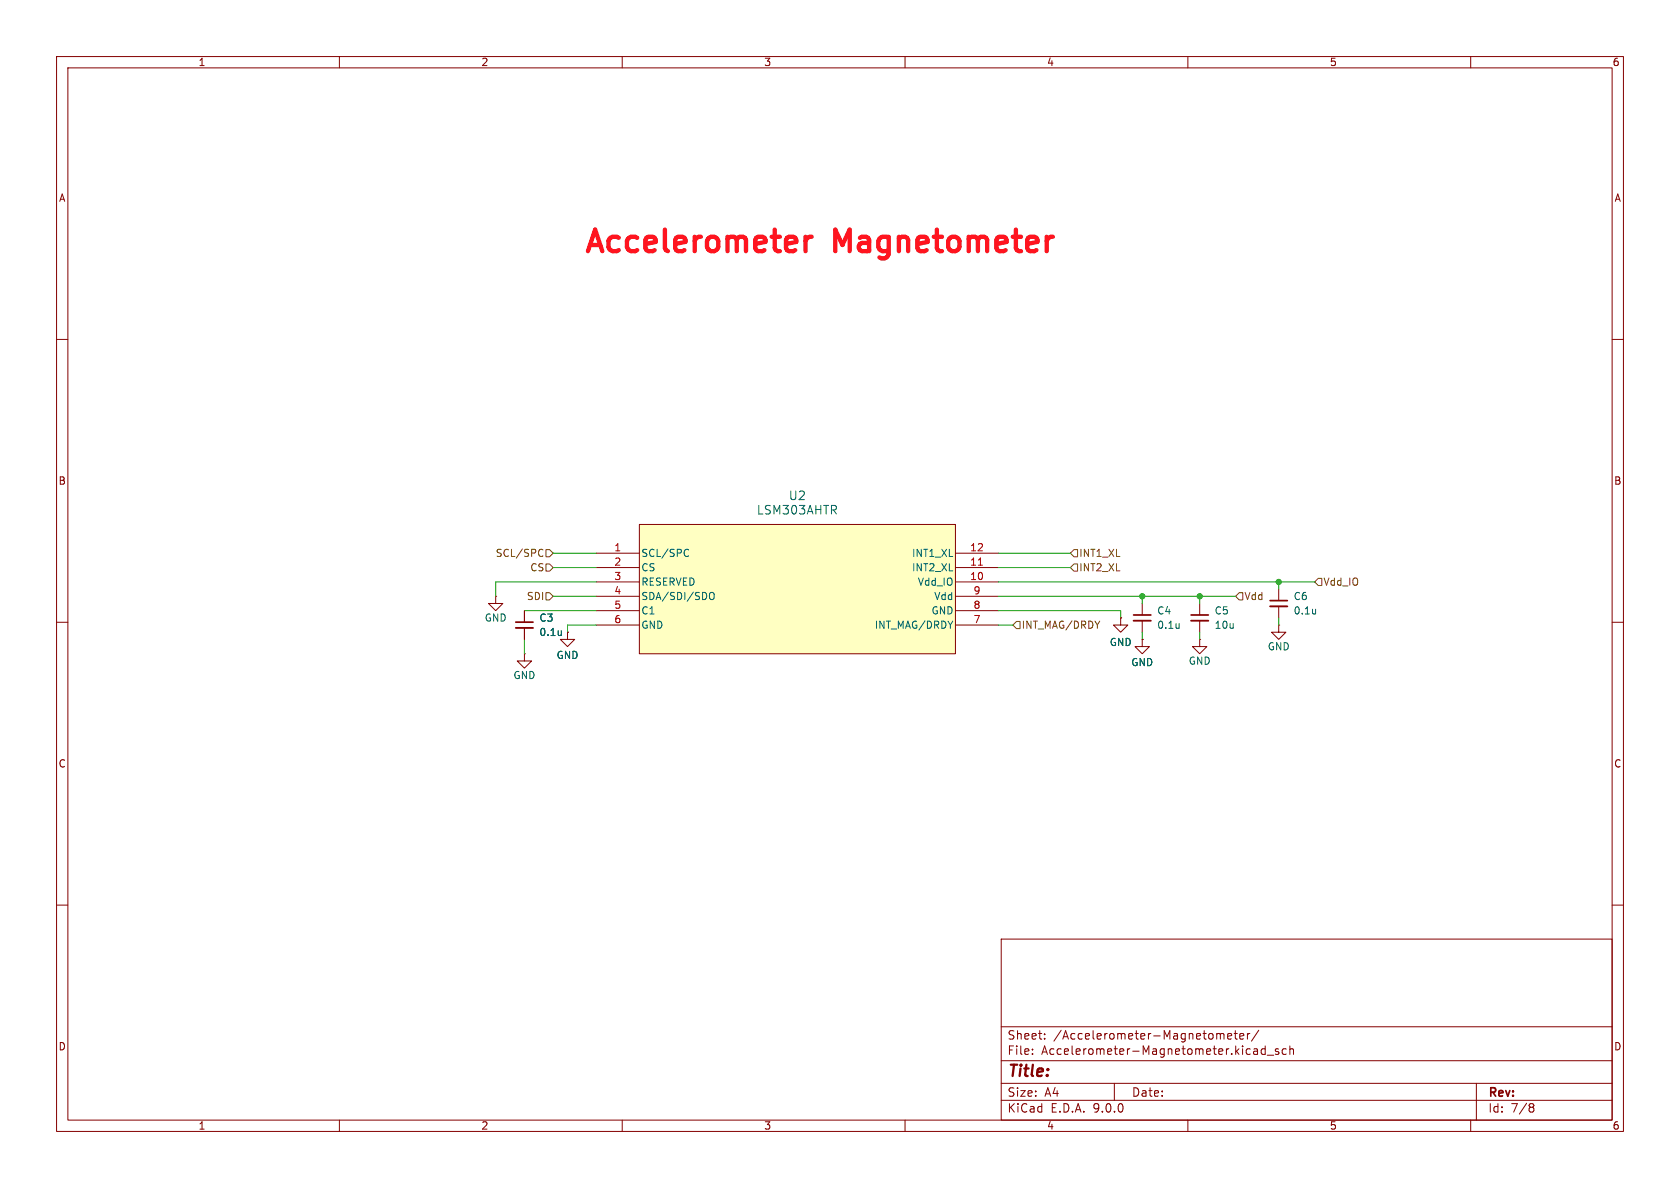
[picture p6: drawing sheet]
(kicad_sch
 (version 20250114)
 (generator "eeschema")
 (generator_version "9.0")
 (paper "A4")
 (lib_symbols
  (symbol "Device:C_Small"
   (pin_numbers (hide yes))
   (pin_names
    (offset 0.254) (hide yes)) (exclude_from_sim no) (in_bom yes) (on_board yes)
   (property "Reference" "C" (at 0.254 1.778 0) (effects (font (size 1.27 1.27)) (justify left)))
   (property "Value" "C_Small" (at 0.254 -2.032 0) (effects (font (size 1.27 1.27)) (justify left)))
   (property "Footprint" "" (at 0 0 0) (effects (font (size 1.27 1.27)) (hide yes)))
   (property "Datasheet" "~" (at 0 0 0) (effects (font (size 1.27 1.27)) (hide yes)))
   (property "Description" "Unpolarized capacitor, small symbol" (at 0 0 0) (effects (font (size 1.27 1.27)) (hide yes)))
   (symbol "C_Small_0_1"
    (polyline (pts (xy -1.524 0.508) (xy 1.524 0.508)) (stroke (width 0.3048) (type default)) (fill (type none)))
    (polyline (pts (xy -1.524 -0.508) (xy 1.524 -0.508)) (stroke (width 0.3302) (type default)) (fill (type none))))
   (symbol "C_Small_1_1"
    (pin passive line (at 0 2.54 270) (length 2.032) (name "~" (effects (font (size 1.27 1.27)))) (number "1" (effects (font (size 1.27 1.27)))))
    (pin passive line (at 0 -2.54 90) (length 2.032) (name "~" (effects (font (size 1.27 1.27)))) (number "2" (effects (font (size 1.27 1.27))))))
   (embedded_fonts no))
  (symbol "My_Libraries:LSM303AHTR"
   (pin_names
    (offset 0.254)) (exclude_from_sim no) (in_bom yes) (on_board yes)
   (property "Reference" "U2" (at 35.56 10.16 0) (effects (font (size 1.524 1.524))))
   (property "Value" "LSM303AHTR" (at 35.56 7.62 0) (effects (font (size 1.524 1.524))))
   (property "Footprint" "My_Libraries:LSM303AHTR" (at 0 0 0) (effects (font (size 1.27 1.27)
    (italic yes)) (hide yes)))
   (property "Datasheet" "LSM303AHTR" (at 0 0 0) (effects (font (size 1.27 1.27)
    (italic yes)) (hide yes)))
   (property "Description" "" (at 0 0 0) (effects (font (size 1.27 1.27)) (hide yes)))
   (symbol "LSM303AHTR_0_1"
    (pin unspecified line (at 0 0 0) (length 7.62) (name "SCL/SPC" (effects (font (size 1.27 1.27)))) (number "1" (effects (font (size 1.27 1.27)))))
    (pin unspecified line (at 0 -2.54 0) (length 7.62) (name "CS" (effects (font (size 1.27 1.27)))) (number "2" (effects (font (size 1.27 1.27)))))
    (pin unspecified line (at 0 -5.08 0) (length 7.62) (name "RESERVED" (effects (font (size 1.27 1.27)))) (number "3" (effects (font (size 1.27 1.27)))))
    (pin unspecified line (at 0 -7.62 0) (length 7.62) (name "SDA/SDI/SDO" (effects (font (size 1.27 1.27)))) (number "4" (effects (font (size 1.27 1.27)))))
    (pin unspecified line (at 0 -10.16 0) (length 7.62) (name "C1" (effects (font (size 1.27 1.27)))) (number "5" (effects (font (size 1.27 1.27)))))
    (pin input line (at 71.12 0 180) (length 7.62) (name "INT1_XL" (effects (font (size 1.27 1.27)))) (number "12" (effects (font (size 1.27 1.27)))))
    (pin input line (at 71.12 -2.54 180) (length 7.62) (name "INT2_XL" (effects (font (size 1.27 1.27)))) (number "11" (effects (font (size 1.27 1.27)))))
    (pin power_in line (at 71.12 -5.08 180) (length 7.62) (name "Vdd_IO" (effects (font (size 1.27 1.27)))) (number "10" (effects (font (size 1.27 1.27)))))
    (pin power_in line (at 71.12 -7.62 180) (length 7.62) (name "Vdd" (effects (font (size 1.27 1.27)))) (number "9" (effects (font (size 1.27 1.27)))))
    (pin power_out line (at 71.12 -10.16 180) (length 7.62) (name "GND" (effects (font (size 1.27 1.27)))) (number "8" (effects (font (size 1.27 1.27)))))
    (pin input line (at 71.12 -12.7 180) (length 7.62) (name "INT_MAG/DRDY" (effects (font (size 1.27 1.27)))) (number "7" (effects (font (size 1.27 1.27))))))
   (symbol "LSM303AHTR_1_1"
    (rectangle (start 7.62 5.08) (end 63.5 -17.78) (stroke (width 0) (type solid)) (fill (type background)))
    (pin passive line (at 0 -12.7 0) (length 7.62) (name "GND" (effects (font (size 1.27 1.27)))) (number "6" (effects (font (size 1.27 1.27))))))
   (embedded_fonts no))
  (symbol "power:GND"
   (power)
   (pin_numbers (hide yes))
   (pin_names
    (offset 0) (hide yes)) (exclude_from_sim no) (in_bom yes) (on_board yes)
   (property "Reference" "#PWR" (at 0 -6.35 0) (effects (font (size 1.27 1.27)) (hide yes)))
   (property "Value" "GND" (at 0 -3.81 0) (effects (font (size 1.27 1.27))))
   (property "Footprint" "" (at 0 0 0) (effects (font (size 1.27 1.27)) (hide yes)))
   (property "Datasheet" "" (at 0 0 0) (effects (font (size 1.27 1.27)) (hide yes)))
   (property "Description" "Power symbol creates a global label with name \"GND\" , ground" (at 0 0 0) (effects (font (size 1.27 1.27)) (hide yes)))
   (symbol "GND_0_1"
    (polyline (pts (xy 0 0) (xy 0 -1.27) (xy 1.27 -1.27) (xy 0 -2.54) (xy -1.27 -1.27) (xy 0 -1.27)) (stroke (width 0) (type default)) (fill (type none))))
   (symbol "GND_1_1"
    (pin power_in line (at 0 0 270) (length 0) (name "~" (effects (font (size 1.27 1.27)))) (number "1" (effects (font (size 1.27 1.27))))))
   (embedded_fonts no)))
 (text "Accelerometer Magnetometer\n"
  (exclude_from_sim no)
  (at 145.542 78.232 0)
  (effects (font (size 3.81 3.81) (thickness 0.762)
    (bold yes) (color 255 20 31 1))))
 (junction
  (at 226.06 102.87)
  (diameter 0)
  (color 0 0 0 0))
 (junction
  (at 212.09 105.41)
  (diameter 0)
  (color 0 0 0 0))
 (junction
  (at 201.93 105.41)
  (diameter 0)
  (color 0 0 0 0))
 (wire
  (pts (xy 198.12 107.95) (xy 198.12 109.22))
  (stroke (width 0) (type default)))
 (wire
  (pts (xy 226.06 110.49) (xy 226.06 109.22))
  (stroke (width 0) (type default)))
 (wire
  (pts (xy 176.53 105.41) (xy 201.93 105.41))
  (stroke (width 0) (type default)))
 (wire
  (pts (xy 212.09 106.68) (xy 212.09 105.41))
  (stroke (width 0) (type default)))
 (wire
  (pts (xy 176.53 102.87) (xy 226.06 102.87))
  (stroke (width 0) (type default)))
 (wire
  (pts (xy 87.63 105.41) (xy 87.63 102.87))
  (stroke (width 0) (type default)))
 (wire
  (pts (xy 87.63 102.87) (xy 105.41 102.87))
  (stroke (width 0) (type default)))
 (wire
  (pts (xy 97.79 100.33) (xy 105.41 100.33))
  (stroke (width 0) (type default)))
 (wire
  (pts (xy 212.09 105.41) (xy 218.44 105.41))
  (stroke (width 0) (type default)))
 (wire
  (pts (xy 226.06 104.14) (xy 226.06 102.87))
  (stroke (width 0) (type default)))
 (wire
  (pts (xy 201.93 106.68) (xy 201.93 105.41))
  (stroke (width 0) (type default)))
 (wire
  (pts (xy 201.93 111.76) (xy 201.93 113.03))
  (stroke (width 0) (type default)))
 (wire
  (pts (xy 176.53 107.95) (xy 198.12 107.95))
  (stroke (width 0) (type default)))
 (wire
  (pts (xy 201.93 105.41) (xy 212.09 105.41))
  (stroke (width 0) (type default)))
 (wire
  (pts (xy 92.71 113.03) (xy 92.71 115.57))
  (stroke (width 0) (type default)))
 (wire
  (pts (xy 226.06 102.87) (xy 232.41 102.87))
  (stroke (width 0) (type default)))
 (wire
  (pts (xy 212.09 111.76) (xy 212.09 113.03))
  (stroke (width 0) (type default)))
 (wire
  (pts (xy 97.79 97.79) (xy 105.41 97.79))
  (stroke (width 0) (type default)))
 (wire
  (pts (xy 176.53 100.33) (xy 189.23 100.33))
  (stroke (width 0) (type default)))
 (wire
  (pts (xy 105.41 110.49) (xy 100.33 110.49))
  (stroke (width 0) (type default)))
 (wire
  (pts (xy 176.53 97.79) (xy 189.23 97.79))
  (stroke (width 0) (type default)))
 (wire
  (pts (xy 100.33 110.49) (xy 100.33 111.76))
  (stroke (width 0) (type default)))
 (wire
  (pts (xy 92.71 107.95) (xy 105.41 107.95))
  (stroke (width 0) (type default)))
 (wire
  (pts (xy 176.53 110.49) (xy 179.07 110.49))
  (stroke (width 0) (type default)))
 (wire
  (pts (xy 97.79 105.41) (xy 105.41 105.41))
  (stroke (width 0) (type default)))
 (hierarchical_label "Vdd"
  (shape input)
  (at 218.44 105.41 0)
  (effects (font (size 1.27 1.27)) (justify left)))
 (hierarchical_label "CS"
  (shape input)
  (at 97.79 100.33 180)
  (effects (font (size 1.27 1.27)) (justify right)))
 (hierarchical_label "INT1_XL"
  (shape input)
  (at 189.23 97.79 0)
  (effects (font (size 1.27 1.27)) (justify left)))
 (hierarchical_label "INT_MAG{slash}DRDY"
  (shape input)
  (at 179.07 110.49 0)
  (effects (font (size 1.27 1.27)) (justify left)))
 (hierarchical_label "SCL{slash}SPC"
  (shape input)
  (at 97.79 97.79 180)
  (effects (font (size 1.27 1.27)) (justify right)))
 (hierarchical_label "INT2_XL"
  (shape input)
  (at 189.23 100.33 0)
  (effects (font (size 1.27 1.27)) (justify left)))
 (hierarchical_label "Vdd_IO"
  (shape input)
  (at 232.41 102.87 0)
  (effects (font (size 1.27 1.27)) (justify left)))
 (hierarchical_label "SDI"
  (shape input)
  (at 97.79 105.41 180)
  (effects (font (size 1.27 1.27)) (justify right)))
 (symbol
  (lib_id "power:GND")
  (at 100.33 111.76 0)
  (unit 1)
  (exclude_from_sim no)
  (in_bom yes)
  (on_board yes)
  (dnp no)
  (property "Reference" "#PWR03" (at 100.33 118.11 0) (effects (font (size 1.27 1.27)) (hide yes)))
  (property "Value" "GND" (at 100.33 115.824 0) (effects (font (size 1.27 1.27))))
  (property "Footprint" "" (at 100.33 111.76 0) (effects (font (size 1.27 1.27)) (hide yes)))
  (property "Datasheet" "" (at 100.33 111.76 0) (effects (font (size 1.27 1.27)) (hide yes)))
  (property "Description" "Power symbol creates a global label with name \"GND\" , ground" (at 100.33 111.76 0) (effects (font (size 1.27 1.27)) (hide yes)))
  (pin "1"))
 (symbol
  (lib_id "power:GND")
  (at 198.12 109.22 0)
  (unit 1)
  (exclude_from_sim no)
  (in_bom yes)
  (on_board yes)
  (dnp no)
  (property "Reference" "#PWR04" (at 198.12 115.57 0) (effects (font (size 1.27 1.27)) (hide yes)))
  (property "Value" "GND" (at 198.12 113.538 0) (effects (font (size 1.27 1.27))))
  (property "Footprint" "" (at 198.12 109.22 0) (effects (font (size 1.27 1.27)) (hide yes)))
  (property "Datasheet" "" (at 198.12 109.22 0) (effects (font (size 1.27 1.27)) (hide yes)))
  (property "Description" "Power symbol creates a global label with name \"GND\" , ground" (at 198.12 109.22 0) (effects (font (size 1.27 1.27)) (hide yes)))
  (pin "1"))
 (symbol
  (lib_id "power:GND")
  (at 226.06 110.49 0)
  (unit 1)
  (exclude_from_sim no)
  (in_bom yes)
  (on_board yes)
  (dnp no)
  (property "Reference" "#PWR012" (at 226.06 116.84 0) (effects (font (size 1.27 1.27)) (hide yes)))
  (property "Value" "GND" (at 226.06 114.3 0) (effects (font (size 1.27 1.27))))
  (property "Footprint" "" (at 226.06 110.49 0) (effects (font (size 1.27 1.27)) (hide yes)))
  (property "Datasheet" "" (at 226.06 110.49 0) (effects (font (size 1.27 1.27)) (hide yes)))
  (property "Description" "Power symbol creates a global label with name \"GND\" , ground" (at 226.06 110.49 0) (effects (font (size 1.27 1.27)) (hide yes)))
  (pin "1"))
 (symbol
  (lib_id "power:GND")
  (at 201.93 113.03 0)
  (unit 1)
  (exclude_from_sim no)
  (in_bom yes)
  (on_board yes)
  (dnp no)
  (property "Reference" "#PWR010" (at 201.93 119.38 0) (effects (font (size 1.27 1.27)) (hide yes)))
  (property "Value" "GND" (at 201.93 117.094 0) (effects (font (size 1.27 1.27))))
  (property "Footprint" "" (at 201.93 113.03 0) (effects (font (size 1.27 1.27)) (hide yes)))
  (property "Datasheet" "" (at 201.93 113.03 0) (effects (font (size 1.27 1.27)) (hide yes)))
  (property "Description" "Power symbol creates a global label with name \"GND\" , ground" (at 201.93 113.03 0) (effects (font (size 1.27 1.27)) (hide yes)))
  (pin "1"))
 (symbol
  (lib_id "power:GND")
  (at 212.09 113.03 0)
  (unit 1)
  (exclude_from_sim no)
  (in_bom yes)
  (on_board yes)
  (dnp no)
  (property "Reference" "#PWR011" (at 212.09 119.38 0) (effects (font (size 1.27 1.27)) (hide yes)))
  (property "Value" "GND" (at 212.09 116.84 0) (effects (font (size 1.27 1.27))))
  (property "Footprint" "" (at 212.09 113.03 0) (effects (font (size 1.27 1.27)) (hide yes)))
  (property "Datasheet" "" (at 212.09 113.03 0) (effects (font (size 1.27 1.27)) (hide yes)))
  (property "Description" "Power symbol creates a global label with name \"GND\" , ground" (at 212.09 113.03 0) (effects (font (size 1.27 1.27)) (hide yes)))
  (pin "1"))
 (symbol
  (lib_id "My_Libraries:LSM303AHTR")
  (at 105.41 97.79 0)
  (unit 1)
  (exclude_from_sim no)
  (in_bom yes)
  (on_board yes)
  (dnp no)
  (property "Reference" "U2" (at 140.97 87.63 0) (effects (font (size 1.524 1.524))))
  (property "Value" "LSM303AHTR" (at 140.97 90.17 0) (effects (font (size 1.524 1.524))))
  (property "Footprint" "My_Libraries:LSM303AHTR" (at 105.41 97.79 0) (effects (font (size 1.27 1.27)
    (italic yes)) (hide yes)))
  (property "Datasheet" "LSM303AHTR" (at 105.41 97.79 0) (effects (font (size 1.27 1.27)
    (italic yes)) (hide yes)))
  (property "Description" "" (at 105.41 97.79 0) (effects (font (size 1.27 1.27)) (hide yes)))
  (pin "1")
  (pin "11")
  (pin "5")
  (pin "3")
  (pin "4")
  (pin "6")
  (pin "2")
  (pin "12")
  (pin "8")
  (pin "7")
  (pin "10")
  (pin "9"))
 (symbol
  (lib_id "power:GND")
  (at 87.63 105.41 0)
  (unit 1)
  (exclude_from_sim no)
  (in_bom yes)
  (on_board yes)
  (dnp no)
  (property "Reference" "#PWR08" (at 87.63 111.76 0) (effects (font (size 1.27 1.27)) (hide yes)))
  (property "Value" "GND" (at 87.63 109.22 0) (effects (font (size 1.27 1.27))))
  (property "Footprint" "" (at 87.63 105.41 0) (effects (font (size 1.27 1.27)) (hide yes)))
  (property "Datasheet" "" (at 87.63 105.41 0) (effects (font (size 1.27 1.27)) (hide yes)))
  (property "Description" "Power symbol creates a global label with name \"GND\" , ground" (at 87.63 105.41 0) (effects (font (size 1.27 1.27)) (hide yes)))
  (pin "1"))
 (symbol
  (lib_id "Device:C_Small")
  (at 212.09 109.22 0)
  (unit 1)
  (exclude_from_sim no)
  (in_bom yes)
  (on_board yes)
  (dnp no)
  (fields_autoplaced yes)
  (property "Reference" "C5" (at 214.63 107.9562 0) (effects (font (size 1.27 1.27)) (justify left)))
  (property "Value" "10u" (at 214.63 110.4962 0) (effects (font (size 1.27 1.27)) (justify left)))
  (property "Footprint" "Capacitor_SMD:C_0805_2012Metric" (at 212.09 109.22 0) (effects (font (size 1.27 1.27)) (hide yes)))
  (property "Datasheet" "~" (at 212.09 109.22 0) (effects (font (size 1.27 1.27)) (hide yes)))
  (property "Description" "Unpolarized capacitor, small symbol" (at 212.09 109.22 0) (effects (font (size 1.27 1.27)) (hide yes)))
  (pin "2")
  (pin "1"))
 (symbol
  (lib_id "Device:C_Small")
  (at 92.71 110.49 0)
  (unit 1)
  (exclude_from_sim no)
  (in_bom yes)
  (on_board yes)
  (dnp no)
  (fields_autoplaced yes)
  (property "Reference" "C3" (at 95.25 109.2262 0) (effects (font (size 1.27 1.27)) (justify left)))
  (property "Value" "0.1u" (at 95.25 111.7662 0) (effects (font (size 1.27 1.27)) (justify left)))
  (property "Footprint" "Capacitor_SMD:C_0603_1608Metric" (at 92.71 110.49 0) (effects (font (size 1.27 1.27)) (hide yes)))
  (property "Datasheet" "~" (at 92.71 110.49 0) (effects (font (size 1.27 1.27)) (hide yes)))
  (property "Description" "Unpolarized capacitor, small symbol" (at 92.71 110.49 0) (effects (font (size 1.27 1.27)) (hide yes)))
  (pin "2")
  (pin "1"))
 (symbol
  (lib_id "Device:C_Small")
  (at 226.06 106.68 0)
  (unit 1)
  (exclude_from_sim no)
  (in_bom yes)
  (on_board yes)
  (dnp no)
  (fields_autoplaced yes)
  (property "Reference" "C6" (at 228.6 105.4162 0) (effects (font (size 1.27 1.27)) (justify left)))
  (property "Value" "0.1u" (at 228.6 107.9562 0) (effects (font (size 1.27 1.27)) (justify left)))
  (property "Footprint" "Capacitor_SMD:C_0603_1608Metric" (at 226.06 106.68 0) (effects (font (size 1.27 1.27)) (hide yes)))
  (property "Datasheet" "~" (at 226.06 106.68 0) (effects (font (size 1.27 1.27)) (hide yes)))
  (property "Description" "Unpolarized capacitor, small symbol" (at 226.06 106.68 0) (effects (font (size 1.27 1.27)) (hide yes)))
  (pin "2")
  (pin "1"))
 (symbol
  (lib_id "Device:C_Small")
  (at 201.93 109.22 0)
  (unit 1)
  (exclude_from_sim no)
  (in_bom yes)
  (on_board yes)
  (dnp no)
  (fields_autoplaced yes)
  (property "Reference" "C4" (at 204.47 107.9562 0) (effects (font (size 1.27 1.27)) (justify left)))
  (property "Value" "0.1u" (at 204.47 110.4962 0) (effects (font (size 1.27 1.27)) (justify left)))
  (property "Footprint" "Capacitor_SMD:C_0603_1608Metric" (at 201.93 109.22 0) (effects (font (size 1.27 1.27)) (hide yes)))
  (property "Datasheet" "~" (at 201.93 109.22 0) (effects (font (size 1.27 1.27)) (hide yes)))
  (property "Description" "Unpolarized capacitor, small symbol" (at 201.93 109.22 0) (effects (font (size 1.27 1.27)) (hide yes)))
  (pin "2")
  (pin "1"))
 (symbol
  (lib_id "power:GND")
  (at 92.71 115.57 0)
  (unit 1)
  (exclude_from_sim no)
  (in_bom yes)
  (on_board yes)
  (dnp no)
  (property "Reference" "#PWR09" (at 92.71 121.92 0) (effects (font (size 1.27 1.27)) (hide yes)))
  (property "Value" "GND" (at 92.71 119.38 0) (effects (font (size 1.27 1.27))))
  (property "Footprint" "" (at 92.71 115.57 0) (effects (font (size 1.27 1.27)) (hide yes)))
  (property "Datasheet" "" (at 92.71 115.57 0) (effects (font (size 1.27 1.27)) (hide yes)))
  (property "Description" "Power symbol creates a global label with name \"GND\" , ground" (at 92.71 115.57 0) (effects (font (size 1.27 1.27)) (hide yes)))
  (pin "1")))
